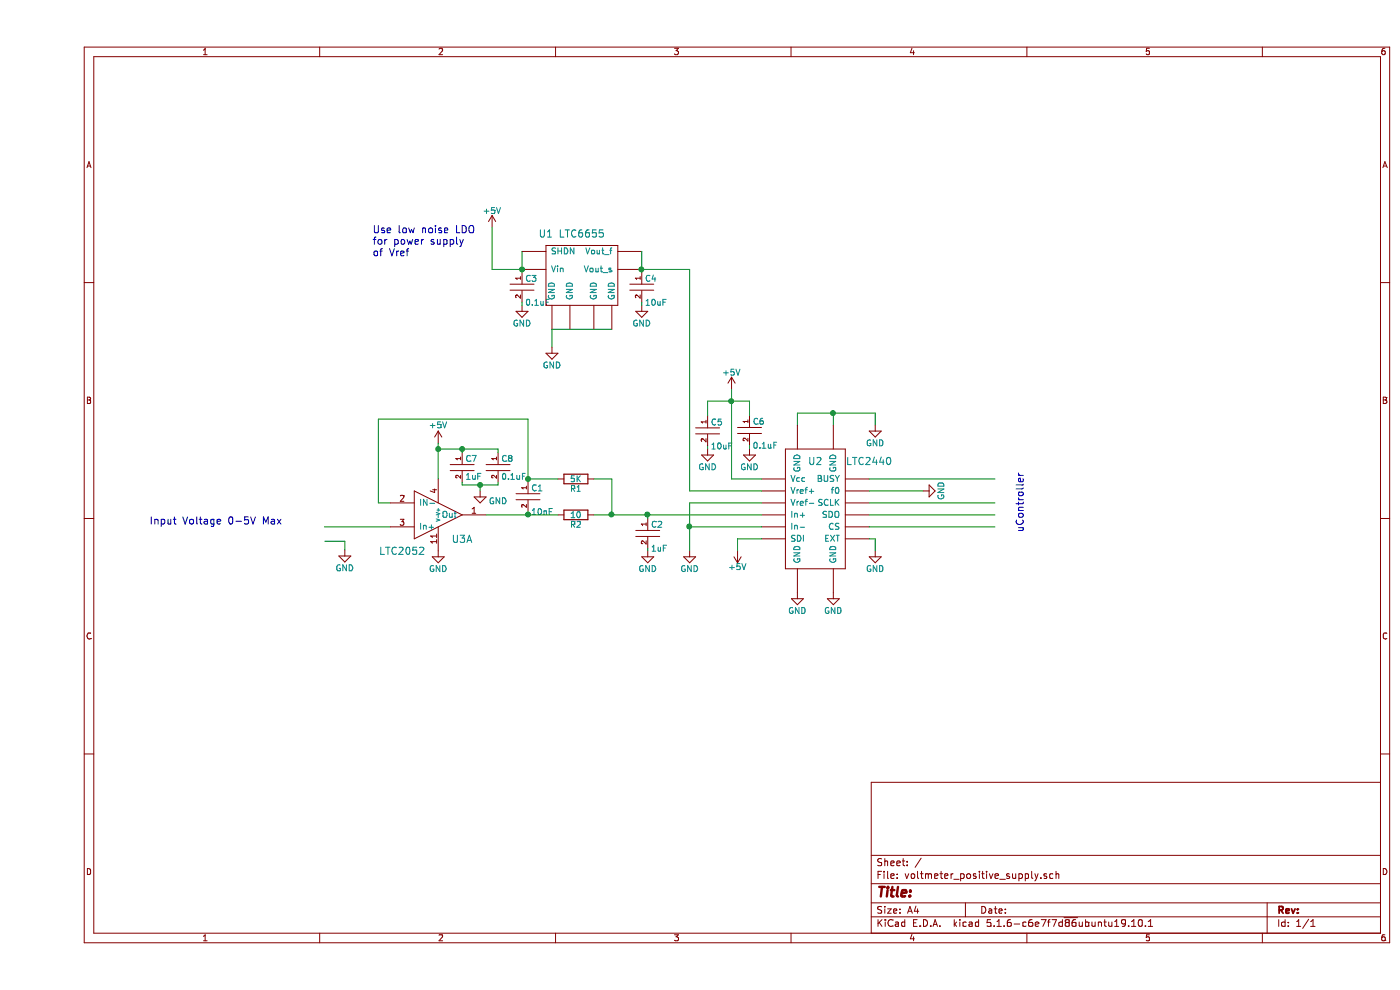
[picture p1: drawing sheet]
EESchema Schematic File Version 4
EELAYER 30 0
EELAYER END
$Descr A4 11693 8268
encoding utf-8
Sheet 1 1
Title ""
Date ""
Rev ""
Comp ""
Comment1 ""
Comment2 ""
Comment3 ""
Comment4 ""
$EndDescr
$Comp
L opendcm:LTC2440 U2
U 1 1
P 6500 4300
F 0 "U2" H 6500 4750 60  0000 C CNN
F 1 "LTC2440" H 6950 4750 60  0000 C CNN
F 2 "" H 6500 4300 60  0000 C CNN
F 3 "" H 6500 4300 60  0000 C CNN
	1    6500 4300
	1    0    0    -1  
$EndComp
$Comp
L opendcm:+5V #PWR11
U 1 1
P 5800 3250
F 0 "#PWR11" H 5800 3100 50  0001 C CNN
F 1 "+5V" H 5800 3390 50  0000 C CNN
F 2 "" H 5800 3250 50  0000 C CNN
F 3 "" H 5800 3250 50  0000 C CNN
	1    5800 3250
	1    0    0    -1  
$EndComp
$Comp
L opendcm:GND #PWR16
U 1 1
P 7000 3550
F 0 "#PWR16" H 7000 3300 50  0001 C CNN
F 1 "GND" H 7000 3400 50  0000 C CNN
F 2 "" H 7000 3550 50  0000 C CNN
F 3 "" H 7000 3550 50  0000 C CNN
	1    7000 3550
	1    0    0    -1  
$EndComp
$Comp
L opendcm:GND #PWR14
U 1 1
P 6350 4950
F 0 "#PWR14" H 6350 4700 50  0001 C CNN
F 1 "GND" H 6350 4800 50  0000 C CNN
F 2 "" H 6350 4950 50  0000 C CNN
F 3 "" H 6350 4950 50  0000 C CNN
	1    6350 4950
	1    0    0    -1  
$EndComp
$Comp
L opendcm:GND #PWR6
U 1 1
P 4300 2900
F 0 "#PWR6" H 4300 2650 50  0001 C CNN
F 1 "GND" H 4300 2750 50  0000 C CNN
F 2 "" H 4300 2900 50  0000 C CNN
F 3 "" H 4300 2900 50  0000 C CNN
	1    4300 2900
	1    0    0    -1  
$EndComp
$Comp
L opendcm:LTC6655 U1
U 1 1
P 4550 2300
F 0 "U1" H 4250 2650 60  0000 C CNN
F 1 "LTC6655" H 4550 2650 60  0000 C CNN
F 2 "" H 4550 2300 60  0000 C CNN
F 3 "" H 4550 2300 60  0000 C CNN
	1    4550 2300
	1    0    0    -1  
$EndComp
$Comp
L opendcm:+5V #PWR4
U 1 1
P 3800 1900
F 0 "#PWR4" H 3800 1750 50  0001 C CNN
F 1 "+5V" H 3800 2040 50  0000 C CNN
F 2 "" H 3800 1900 50  0000 C CNN
F 3 "" H 3800 1900 50  0000 C CNN
	1    3800 1900
	1    0    0    -1  
$EndComp
$Comp
L opendcm:+5V #PWR12
U 1 1
P 5850 4600
F 0 "#PWR12" H 5850 4450 50  0001 C CNN
F 1 "+5V" H 5850 4740 50  0000 C CNN
F 2 "" H 5850 4600 50  0000 C CNN
F 3 "" H 5850 4600 50  0000 C CNN
	1    5850 4600
	-1   0    0    1   
$EndComp
$Comp
L opendcm:GND #PWR15
U 1 1
P 6650 4950
F 0 "#PWR15" H 6650 4700 50  0001 C CNN
F 1 "GND" H 6650 4800 50  0000 C CNN
F 2 "" H 6650 4950 50  0000 C CNN
F 3 "" H 6650 4950 50  0000 C CNN
	1    6650 4950
	1    0    0    -1  
$EndComp
$Comp
L opendcm:GND #PWR9
U 1 1
P 5450 4600
F 0 "#PWR9" H 5450 4350 50  0001 C CNN
F 1 "GND" H 5450 4450 50  0000 C CNN
F 2 "" H 5450 4600 50  0000 C CNN
F 3 "" H 5450 4600 50  0000 C CNN
	1    5450 4600
	1    0    0    -1  
$EndComp
$Comp
L opendcm:LTC2052 U3
U 1 1
P 3150 3950
F 0 "U3" H 3550 3400 60  0000 C CNN
F 1 "LTC2052" H 3050 3300 60  0000 C CNN
F 2 "" H 3150 3950 60  0000 C CNN
F 3 "" H 3150 3950 60  0000 C CNN
	1    3150 3950
	1    0    0    -1  
$EndComp
$Comp
L opendcm:C C2
U 1 1
P 5100 4480
F 0 "C2" H 5125 4580 50  0000 L CNN
F 1 "1uF" H 5125 4380 50  0000 L CNN
F 2 "" H 5138 4330 50  0000 C CNN
F 3 "" H 5100 4480 50  0000 C CNN
	1    5100 4480
	1    0    0    -1  
$EndComp
$Comp
L opendcm:GND #PWR8
U 1 1
P 5100 4600
F 0 "#PWR8" H 5100 4350 50  0001 C CNN
F 1 "GND" H 5100 4450 50  0000 C CNN
F 2 "" H 5100 4600 50  0000 C CNN
F 3 "" H 5100 4600 50  0000 C CNN
	1    5100 4600
	1    0    0    -1  
$EndComp
$Comp
L opendcm:R R1
U 1 1
P 4500 4000
F 0 "R1" V 4580 4000 50  0000 C CNN
F 1 "5K" V 4500 4000 50  0000 C CNN
F 2 "" V 4430 4000 50  0000 C CNN
F 3 "" H 4500 4000 50  0000 C CNN
	1    4500 4000
	0    1    1    0   
$EndComp
$Comp
L opendcm:R R2
U 1 1
P 4500 4300
F 0 "R2" V 4580 4300 50  0000 C CNN
F 1 "10" V 4500 4300 50  0000 C CNN
F 2 "" V 4430 4300 50  0000 C CNN
F 3 "" H 4500 4300 50  0000 C CNN
	1    4500 4300
	0    1    1    0   
$EndComp
$Comp
L opendcm:C C1
U 1 1
P 4100 4175
F 0 "C1" H 4125 4275 50  0000 L CNN
F 1 "10nF" H 4125 4075 50  0000 L CNN
F 2 "" H 4138 4025 50  0000 C CNN
F 3 "" H 4100 4175 50  0000 C CNN
	1    4100 4175
	1    0    0    -1  
$EndComp
$Comp
L opendcm:GND #PWR2
U 1 1
P 3350 4600
F 0 "#PWR2" H 3350 4350 50  0001 C CNN
F 1 "GND" H 3350 4450 50  0000 C CNN
F 2 "" H 3350 4600 50  0000 C CNN
F 3 "" H 3350 4600 50  0000 C CNN
	1    3350 4600
	1    0    0    -1  
$EndComp
$Comp
L opendcm:+5V #PWR1
U 1 1
P 3350 3700
F 0 "#PWR1" H 3350 3550 50  0001 C CNN
F 1 "+5V" H 3350 3850 50  0000 C CNN
F 2 "" H 3350 3700 50  0000 C CNN
F 3 "" H 3350 3700 50  0000 C CNN
	1    3350 3700
	1    0    0    -1  
$EndComp
$Comp
L opendcm:GND #PWR18
U 1 1
P 7400 4100
F 0 "#PWR18" H 7400 3850 50  0001 C CNN
F 1 "GND" H 7400 3950 50  0000 C CNN
F 2 "" H 7400 4100 50  0000 C CNN
F 3 "" H 7400 4100 50  0000 C CNN
	1    7400 4100
	0    -1   -1   0   
$EndComp
$Comp
L opendcm:GND #PWR17
U 1 1
P 7000 4600
F 0 "#PWR17" H 7000 4350 50  0001 C CNN
F 1 "GND" H 7000 4450 50  0000 C CNN
F 2 "" H 7000 4600 50  0000 C CNN
F 3 "" H 7000 4600 50  0000 C CNN
	1    7000 4600
	1    0    0    -1  
$EndComp
Text Notes 8250 4450 1    60   ~ 0
uController
Text Notes 2800 2150 0    60   ~ 0
Use low noise LDO \nfor power supply\nof Vref 
$Comp
L opendcm:C C3
U 1 1
P 4050 2425
F 0 "C3" H 4075 2525 50  0000 L CNN
F 1 "0.1uF" H 4075 2325 50  0000 L CNN
F 2 "" H 4088 2275 50  0000 C CNN
F 3 "" H 4050 2425 50  0000 C CNN
	1    4050 2425
	1    0    0    -1  
$EndComp
$Comp
L opendcm:C C4
U 1 1
P 5050 2425
F 0 "C4" H 5075 2525 50  0000 L CNN
F 1 "10uF" H 5075 2325 50  0000 L CNN
F 2 "" H 5088 2275 50  0000 C CNN
F 3 "" H 5050 2425 50  0000 C CNN
	1    5050 2425
	1    0    0    -1  
$EndComp
$Comp
L opendcm:GND #PWR5
U 1 1
P 4050 2550
F 0 "#PWR5" H 4050 2300 50  0001 C CNN
F 1 "GND" H 4050 2400 50  0000 C CNN
F 2 "" H 4050 2550 50  0000 C CNN
F 3 "" H 4050 2550 50  0000 C CNN
	1    4050 2550
	1    0    0    -1  
$EndComp
$Comp
L opendcm:GND #PWR7
U 1 1
P 5050 2550
F 0 "#PWR7" H 5050 2300 50  0001 C CNN
F 1 "GND" H 5050 2400 50  0000 C CNN
F 2 "" H 5050 2550 50  0000 C CNN
F 3 "" H 5050 2550 50  0000 C CNN
	1    5050 2550
	1    0    0    -1  
$EndComp
$Comp
L opendcm:C C5
U 1 1
P 5600 3625
F 0 "C5" H 5625 3725 50  0000 L CNN
F 1 "10uF" H 5625 3525 50  0000 L CNN
F 2 "" H 5638 3475 50  0000 C CNN
F 3 "" H 5600 3625 50  0000 C CNN
	1    5600 3625
	1    0    0    -1  
$EndComp
$Comp
L opendcm:GND #PWR10
U 1 1
P 5600 3750
F 0 "#PWR10" H 5600 3500 50  0001 C CNN
F 1 "GND" H 5600 3600 50  0000 C CNN
F 2 "" H 5600 3750 50  0000 C CNN
F 3 "" H 5600 3750 50  0000 C CNN
	1    5600 3750
	1    0    0    -1  
$EndComp
$Comp
L opendcm:C C6
U 1 1
P 5950 3620
F 0 "C6" H 5975 3720 50  0000 L CNN
F 1 "0.1uF" H 5975 3520 50  0000 L CNN
F 2 "" H 5988 3470 50  0000 C CNN
F 3 "" H 5950 3620 50  0000 C CNN
	1    5950 3620
	1    0    0    -1  
$EndComp
$Comp
L opendcm:GND #PWR13
U 1 1
P 5950 3750
F 0 "#PWR13" H 5950 3500 50  0001 C CNN
F 1 "GND" H 5950 3600 50  0000 C CNN
F 2 "" H 5950 3750 50  0000 C CNN
F 3 "" H 5950 3750 50  0000 C CNN
	1    5950 3750
	1    0    0    -1  
$EndComp
Wire Wire Line
	6350 3550 6350 3450
Wire Wire Line
	6350 3450 6650 3450
Wire Wire Line
	7000 3450 7000 3550
Wire Wire Line
	6650 3550 6650 3450
Connection ~ 6650 3450
Wire Wire Line
	4050 2100 4050 2250
Wire Wire Line
	3800 1900 3800 2250
Wire Wire Line
	3800 2250 4050 2250
Wire Wire Line
	5850 4500 6050 4500
Wire Wire Line
	4650 4300 4800 4300
Wire Wire Line
	5850 4600 5850 4500
Wire Wire Line
	4650 4000 4800 4000
Wire Wire Line
	4800 4000 4800 4300
Connection ~ 4800 4300
Wire Wire Line
	2850 4200 2950 4200
Wire Wire Line
	2850 3500 2850 4200
Wire Wire Line
	2950 4400 2400 4400
Wire Wire Line
	2850 3500 4100 3500
Wire Wire Line
	4100 4000 4350 4000
Wire Wire Line
	6950 4100 7400 4100
Wire Wire Line
	6950 4000 8000 4000
Wire Wire Line
	6950 4200 8000 4200
Wire Wire Line
	6950 4300 8000 4300
Wire Wire Line
	6950 4400 8000 4400
Wire Wire Line
	5050 2100 5050 2250
Wire Wire Line
	5050 2250 5450 2250
Wire Wire Line
	5450 2250 5450 4100
Wire Wire Line
	5450 4100 6050 4100
Wire Wire Line
	4300 2750 4300 2900
Wire Wire Line
	5600 3350 5800 3350
Connection ~ 5800 3350
Wire Wire Line
	5800 4000 6050 4000
Wire Wire Line
	5800 3250 5800 3350
Wire Wire Line
	6050 4200 5450 4200
Wire Wire Line
	5450 4200 5450 4400
Wire Wire Line
	6050 4400 5450 4400
Connection ~ 5450 4400
Wire Wire Line
	3350 3700 3350 3750
$Comp
L opendcm:C C7
U 1 1
P 3550 3930
F 0 "C7" H 3575 4030 50  0000 L CNN
F 1 "1uF" H 3575 3880 50  0000 L CNN
F 2 "" H 3588 3780 50  0000 C CNN
F 3 "" H 3550 3930 50  0000 C CNN
	1    3550 3930
	1    0    0    -1  
$EndComp
$Comp
L opendcm:C C8
U 1 1
P 3850 3930
F 0 "C8" H 3875 4030 50  0000 L CNN
F 1 "0.1uF" H 3875 3880 50  0000 L CNN
F 2 "" H 3888 3780 50  0000 C CNN
F 3 "" H 3850 3930 50  0000 C CNN
	1    3850 3930
	1    0    0    -1  
$EndComp
$Comp
L opendcm:GND #PWR3
U 1 1
P 3700 4100
F 0 "#PWR3" H 3700 3850 50  0001 C CNN
F 1 "GND" H 3850 4015 50  0000 C CNN
F 2 "" H 3700 4100 50  0000 C CNN
F 3 "" H 3700 4100 50  0000 C CNN
	1    3700 4100
	1    0    0    -1  
$EndComp
Wire Wire Line
	3550 4050 3700 4050
Wire Wire Line
	3700 4100 3700 4050
Connection ~ 3700 4050
Connection ~ 3350 3750
Wire Wire Line
	7000 4600 7000 4500
Wire Wire Line
	7000 4500 6950 4500
Text Notes 2050 4390 2    60   ~ 0
Input Voltage 0-5V Max
Wire Wire Line
	6650 3450 7000 3450
Wire Wire Line
	5800 3350 5950 3350
Wire Wire Line
	5800 3350 5800 4000
Wire Wire Line
	5450 4400 5450 4600
Wire Wire Line
	3700 4050 3850 4050
Wire Wire Line
	3350 3750 3350 4000
Wire Wire Line
	3750 4300 4100 4300
Wire Wire Line
	3350 3750 3550 3750
Wire Wire Line
	4300 2750 4800 2750
Wire Wire Line
	4800 4300 5100 4300
Wire Wire Line
	3550 3780 3550 3750
Connection ~ 3550 3750
Wire Wire Line
	3550 3750 3850 3750
Wire Wire Line
	3550 4050 3550 4030
Wire Wire Line
	3850 4050 3850 4030
Wire Wire Line
	3850 3750 3850 3780
Wire Wire Line
	4100 4275 4100 4300
Connection ~ 4100 4300
Wire Wire Line
	4100 4300 4350 4300
Wire Wire Line
	4100 3500 4100 4000
Connection ~ 4100 4000
Wire Wire Line
	4100 4000 4100 4025
Wire Wire Line
	5100 4600 5100 4580
Wire Wire Line
	5100 4330 5100 4300
Connection ~ 5100 4300
Wire Wire Line
	5100 4300 6050 4300
Wire Wire Line
	5600 3350 5600 3475
Wire Wire Line
	5600 3725 5600 3750
Wire Wire Line
	5950 3350 5950 3470
Wire Wire Line
	5950 3720 5950 3750
Wire Wire Line
	5050 2250 5050 2275
Connection ~ 5050 2250
Wire Wire Line
	5050 2525 5050 2550
Wire Wire Line
	4050 2275 4050 2250
Connection ~ 4050 2250
Wire Wire Line
	4050 2525 4050 2550
$Comp
L opendcm:GND #PWR?
U 1 1
P 2570 4595
F 0 "#PWR?" H 2570 4345 50  0001 C CNN
F 1 "GND" H 2570 4445 50  0000 C CNN
F 2 "" H 2570 4595 50  0000 C CNN
F 3 "" H 2570 4595 50  0000 C CNN
	1    2570 4595
	1    0    0    -1  
$EndComp
Wire Wire Line
	2570 4595 2570 4520
Wire Wire Line
	2570 4520 2405 4520
$EndSCHEMATC
